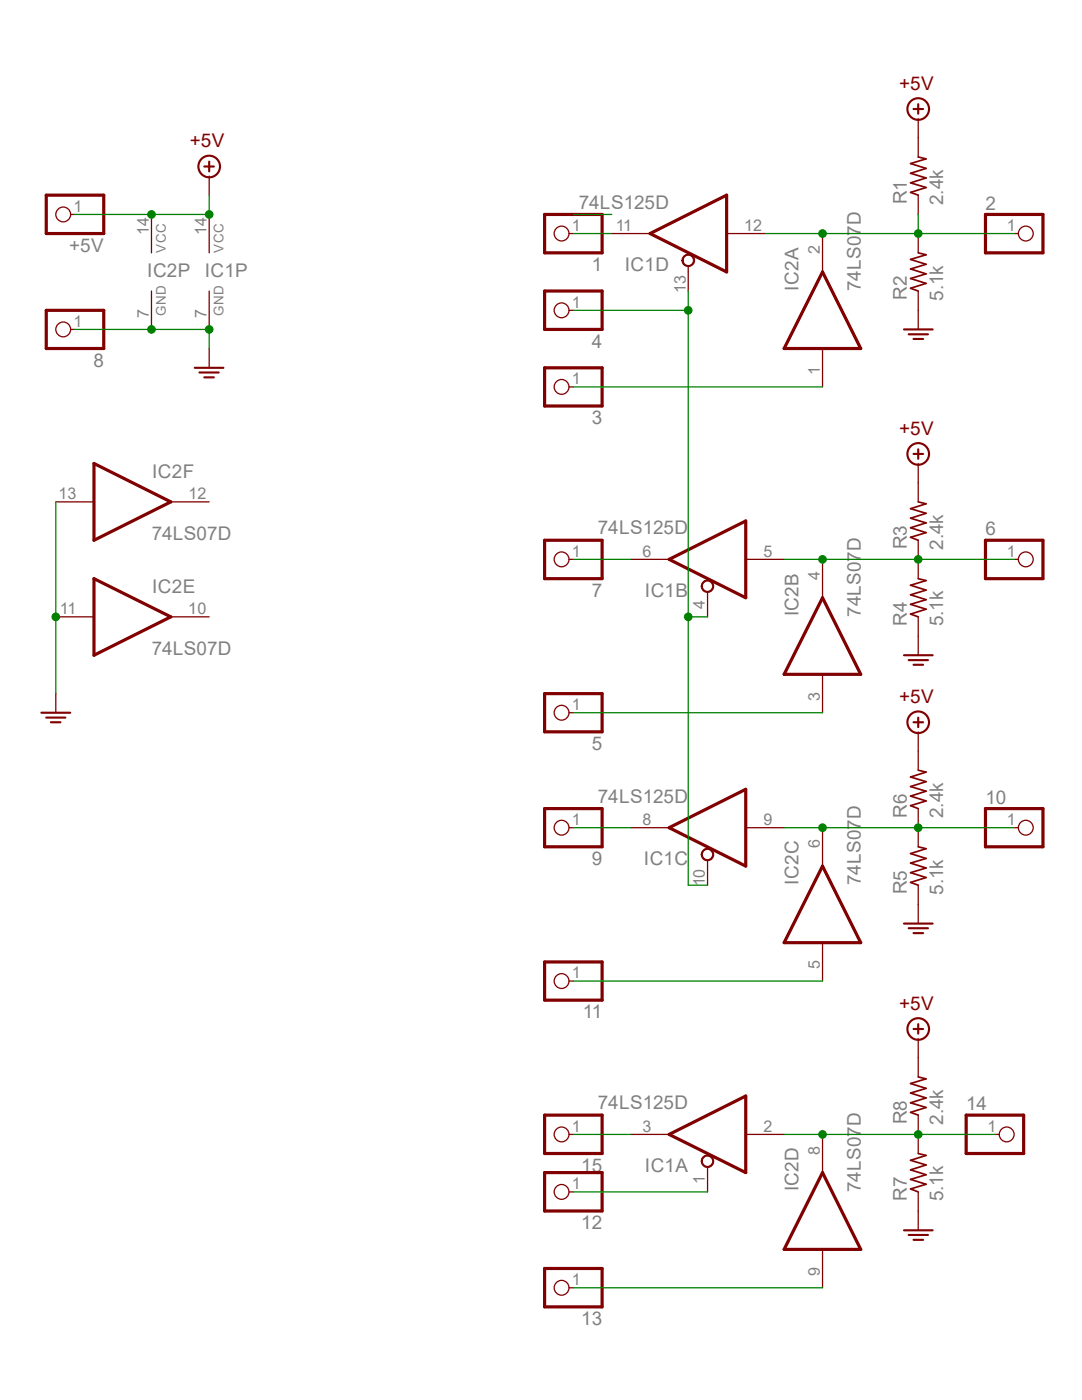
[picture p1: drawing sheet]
<?xml version="1.0" encoding="utf-8"?>
<!DOCTYPE eagle SYSTEM "eagle.dtd">
<eagle version="7.7.0">
<drawing>
<settings>
<setting alwaysvectorfont="no"/>
<setting verticaltext="up"/>
</settings>
<grid distance="0.1" unitdist="inch" unit="inch" style="lines" multiple="1" display="no" altdistance="0.01" altunitdist="inch" altunit="inch"/>
<schematic xreflabel="%F%N/%S.%C%R" xrefpart="/%S.%C%R">
<libraries>
<library name="74xx-eu">
<symbols>
<symbol name="74125">
<wire x1="5.08" y1="0" x2="-5.08" y2="5.08" width="0.4064" layer="94"/>
<wire x1="5.08" y1="0" x2="-5.08" y2="-5.08" width="0.4064" layer="94"/>
<wire x1="-5.08" y1="-5.08" x2="-5.08" y2="5.08" width="0.4064" layer="94"/>
<wire x1="0" y1="4.318" x2="0" y2="5.08" width="0.1524" layer="94"/>
<circle x="0" y="3.556" radius="0.762" width="0.1524" layer="94"/>
<text x="2.54" y="3.175" size="1.778" layer="95">&gt;NAME</text>
<text x="2.54" y="-5.08" size="1.778" layer="96">&gt;VALUE</text>
<pin name="OE" x="0" y="7.62" visible="pad" length="short" direction="in" rot="R270"/>
<pin name="I" x="-10.16" y="0" visible="pad" length="middle" direction="in"/>
<pin name="O" x="10.16" y="0" visible="pad" length="middle" direction="hiz" rot="R180"/>
</symbol>
<symbol name="PWRN">
<text x="-0.635" y="-0.635" size="1.778" layer="95">&gt;NAME</text>
<text x="1.905" y="-5.842" size="1.27" layer="95" rot="R90">GND</text>
<text x="1.905" y="2.54" size="1.27" layer="95" rot="R90">VCC</text>
<pin name="GND" x="0" y="-7.62" visible="pad" length="middle" direction="pwr" rot="R90"/>
<pin name="VCC" x="0" y="7.62" visible="pad" length="middle" direction="pwr" rot="R270"/>
</symbol>
<symbol name="7407">
<wire x1="-5.08" y1="5.08" x2="5.08" y2="0" width="0.4064" layer="94"/>
<wire x1="5.08" y1="0" x2="-5.08" y2="-5.08" width="0.4064" layer="94"/>
<wire x1="-5.08" y1="-5.08" x2="-5.08" y2="5.08" width="0.4064" layer="94"/>
<text x="2.54" y="3.175" size="1.778" layer="95">&gt;NAME</text>
<text x="2.54" y="-5.08" size="1.778" layer="96">&gt;VALUE</text>
<pin name="I" x="-10.16" y="0" visible="pad" length="middle" direction="in"/>
<pin name="O" x="10.16" y="0" visible="pad" length="middle" direction="oc" rot="R180"/>
</symbol>
</symbols>
<devicesets>
<deviceset name="74*125" prefix="IC">
<gates>
<gate name="A" symbol="74125" x="17.78" y="0" swaplevel="1"/>
<gate name="B" symbol="74125" x="17.78" y="-17.78" swaplevel="1"/>
<gate name="C" symbol="74125" x="45.72" y="0" swaplevel="1"/>
<gate name="D" symbol="74125" x="45.72" y="-17.78" swaplevel="1"/>
<gate name="P" symbol="PWRN" x="-5.08" y="-7.62" addlevel="request"/>
</gates>
<devices>
<device name="N" package="DIL14">
<connects>
<connect gate="A" pin="I" pad="2"/>
<connect gate="A" pin="O" pad="3"/>
<connect gate="A" pin="OE" pad="1"/>
<connect gate="B" pin="I" pad="5"/>
<connect gate="B" pin="O" pad="6"/>
<connect gate="B" pin="OE" pad="4"/>
<connect gate="C" pin="I" pad="9"/>
<connect gate="C" pin="O" pad="8"/>
<connect gate="C" pin="OE" pad="10"/>
<connect gate="D" pin="I" pad="12"/>
<connect gate="D" pin="O" pad="11"/>
<connect gate="D" pin="OE" pad="13"/>
<connect gate="P" pin="GND" pad="7"/>
<connect gate="P" pin="VCC" pad="14"/>
</connects>
<technologies>
<technology name=""/>
<technology name="AC"/>
<technology name="ACT"/>
<technology name="HC"/>
<technology name="HCT"/>
<technology name="LS"/>
</technologies>
</device>
<device name="D" package="SO14">
<connects>
<connect gate="A" pin="I" pad="2"/>
<connect gate="A" pin="O" pad="3"/>
<connect gate="A" pin="OE" pad="1"/>
<connect gate="B" pin="I" pad="5"/>
<connect gate="B" pin="O" pad="6"/>
<connect gate="B" pin="OE" pad="4"/>
<connect gate="C" pin="I" pad="9"/>
<connect gate="C" pin="O" pad="8"/>
<connect gate="C" pin="OE" pad="10"/>
<connect gate="D" pin="I" pad="12"/>
<connect gate="D" pin="O" pad="11"/>
<connect gate="D" pin="OE" pad="13"/>
<connect gate="P" pin="GND" pad="7"/>
<connect gate="P" pin="VCC" pad="14"/>
</connects>
<technologies>
<technology name="AC"/>
<technology name="ACT"/>
<technology name="HC"/>
<technology name="HCT"/>
<technology name="LS"/>
</technologies>
</device>
<device name="DB" package="SSOP14">
<connects>
<connect gate="A" pin="I" pad="2"/>
<connect gate="A" pin="O" pad="3"/>
<connect gate="A" pin="OE" pad="1"/>
<connect gate="B" pin="I" pad="5"/>
<connect gate="B" pin="O" pad="6"/>
<connect gate="B" pin="OE" pad="4"/>
<connect gate="C" pin="I" pad="9"/>
<connect gate="C" pin="O" pad="8"/>
<connect gate="C" pin="OE" pad="10"/>
<connect gate="D" pin="I" pad="12"/>
<connect gate="D" pin="O" pad="11"/>
<connect gate="D" pin="OE" pad="13"/>
<connect gate="P" pin="GND" pad="7"/>
<connect gate="P" pin="VCC" pad="14"/>
</connects>
<technologies>
<technology name="ABT"/>
</technologies>
</device>
<device name="PW" package="TSSOP14">
<connects>
<connect gate="A" pin="I" pad="2"/>
<connect gate="A" pin="O" pad="3"/>
<connect gate="A" pin="OE" pad="1"/>
<connect gate="B" pin="I" pad="5"/>
<connect gate="B" pin="O" pad="6"/>
<connect gate="B" pin="OE" pad="4"/>
<connect gate="C" pin="I" pad="9"/>
<connect gate="C" pin="O" pad="8"/>
<connect gate="C" pin="OE" pad="10"/>
<connect gate="D" pin="I" pad="12"/>
<connect gate="D" pin="O" pad="11"/>
<connect gate="D" pin="OE" pad="13"/>
<connect gate="P" pin="GND" pad="7"/>
<connect gate="P" pin="VCC" pad="14"/>
</connects>
<technologies>
<technology name="ABT"/>
</technologies>
</device>
<device name="BQ" package="DHVQFN14">
<connects>
<connect gate="A" pin="I" pad="2"/>
<connect gate="A" pin="O" pad="3"/>
<connect gate="A" pin="OE" pad="1"/>
<connect gate="B" pin="I" pad="5"/>
<connect gate="B" pin="O" pad="6"/>
<connect gate="B" pin="OE" pad="4"/>
<connect gate="C" pin="I" pad="9"/>
<connect gate="C" pin="O" pad="8"/>
<connect gate="C" pin="OE" pad="10"/>
<connect gate="D" pin="I" pad="12"/>
<connect gate="D" pin="O" pad="11"/>
<connect gate="D" pin="OE" pad="13"/>
<connect gate="P" pin="GND" pad="7"/>
<connect gate="P" pin="VCC" pad="14"/>
</connects>
<technologies>
<technology name="ABT"/>
</technologies>
</device>
</devices>
</deviceset>
<deviceset name="74*07" prefix="IC">
<gates>
<gate name="A" symbol="7407" x="17.78" y="0" swaplevel="1"/>
<gate name="B" symbol="7407" x="17.78" y="-12.7" swaplevel="1"/>
<gate name="C" symbol="7407" x="17.78" y="-25.4" swaplevel="1"/>
<gate name="D" symbol="7407" x="45.72" y="0" swaplevel="1"/>
<gate name="E" symbol="7407" x="45.72" y="-12.7" swaplevel="1"/>
<gate name="F" symbol="7407" x="45.72" y="-25.4" swaplevel="1"/>
<gate name="P" symbol="PWRN" x="-5.08" y="-10.16" addlevel="request"/>
</gates>
<devices>
<device name="N" package="DIL14">
<connects>
<connect gate="A" pin="I" pad="1"/>
<connect gate="A" pin="O" pad="2"/>
<connect gate="B" pin="I" pad="3"/>
<connect gate="B" pin="O" pad="4"/>
<connect gate="C" pin="I" pad="5"/>
<connect gate="C" pin="O" pad="6"/>
<connect gate="D" pin="I" pad="9"/>
<connect gate="D" pin="O" pad="8"/>
<connect gate="E" pin="I" pad="11"/>
<connect gate="E" pin="O" pad="10"/>
<connect gate="F" pin="I" pad="13"/>
<connect gate="F" pin="O" pad="12"/>
<connect gate="P" pin="GND" pad="7"/>
<connect gate="P" pin="VCC" pad="14"/>
</connects>
<technologies>
<technology name=""/>
<technology name="LS"/>
</technologies>
</device>
<device name="D" package="SO14">
<connects>
<connect gate="A" pin="I" pad="1"/>
<connect gate="A" pin="O" pad="2"/>
<connect gate="B" pin="I" pad="3"/>
<connect gate="B" pin="O" pad="4"/>
<connect gate="C" pin="I" pad="5"/>
<connect gate="C" pin="O" pad="6"/>
<connect gate="D" pin="I" pad="9"/>
<connect gate="D" pin="O" pad="8"/>
<connect gate="E" pin="I" pad="11"/>
<connect gate="E" pin="O" pad="10"/>
<connect gate="F" pin="I" pad="13"/>
<connect gate="F" pin="O" pad="12"/>
<connect gate="P" pin="GND" pad="7"/>
<connect gate="P" pin="VCC" pad="14"/>
</connects>
<technologies>
<technology name=""/>
<technology name="LS"/>
</technologies>
</device>
</devices>
</deviceset>
</devicesets>
</library>
<library name="rcl">
<symbols>
<symbol name="R-US">
<wire x1="-2.54" y1="0" x2="-2.159" y2="1.016" width="0.2032" layer="94"/>
<wire x1="-2.159" y1="1.016" x2="-1.524" y2="-1.016" width="0.2032" layer="94"/>
<wire x1="-1.524" y1="-1.016" x2="-0.889" y2="1.016" width="0.2032" layer="94"/>
<wire x1="-0.889" y1="1.016" x2="-0.254" y2="-1.016" width="0.2032" layer="94"/>
<wire x1="-0.254" y1="-1.016" x2="0.381" y2="1.016" width="0.2032" layer="94"/>
<wire x1="0.381" y1="1.016" x2="1.016" y2="-1.016" width="0.2032" layer="94"/>
<wire x1="1.016" y1="-1.016" x2="1.651" y2="1.016" width="0.2032" layer="94"/>
<wire x1="1.651" y1="1.016" x2="2.286" y2="-1.016" width="0.2032" layer="94"/>
<wire x1="2.286" y1="-1.016" x2="2.54" y2="0" width="0.2032" layer="94"/>
<text x="-3.81" y="1.4986" size="1.778" layer="95">&gt;NAME</text>
<text x="-3.81" y="-3.302" size="1.778" layer="96">&gt;VALUE</text>
<pin name="2" x="5.08" y="0" visible="off" length="short" direction="pas" swaplevel="1" rot="R180"/>
<pin name="1" x="-5.08" y="0" visible="off" length="short" direction="pas" swaplevel="1"/>
</symbol>
</symbols>
<devicesets>
<deviceset name="R-US_" prefix="R" uservalue="yes">
<gates>
<gate name="G$1" symbol="R-US" x="0" y="0"/>
</gates>
<devices>
<device name="R0402" package="R0402">
<connects>
<connect gate="G$1" pin="1" pad="1"/>
<connect gate="G$1" pin="2" pad="2"/>
</connects>
<technologies>
<technology name=""/>
</technologies>
</device>
<device name="R0603" package="R0603">
<connects>
<connect gate="G$1" pin="1" pad="1"/>
<connect gate="G$1" pin="2" pad="2"/>
</connects>
<technologies>
<technology name=""/>
</technologies>
</device>
<device name="R0805" package="R0805">
<connects>
<connect gate="G$1" pin="1" pad="1"/>
<connect gate="G$1" pin="2" pad="2"/>
</connects>
<technologies>
<technology name=""/>
</technologies>
</device>
<device name="R0805W" package="R0805W">
<connects>
<connect gate="G$1" pin="1" pad="1"/>
<connect gate="G$1" pin="2" pad="2"/>
</connects>
<technologies>
<technology name=""/>
</technologies>
</device>
<device name="R1005" package="R1005">
<connects>
<connect gate="G$1" pin="1" pad="1"/>
<connect gate="G$1" pin="2" pad="2"/>
</connects>
<technologies>
<technology name=""/>
</technologies>
</device>
<device name="R1206" package="R1206">
<connects>
<connect gate="G$1" pin="1" pad="1"/>
<connect gate="G$1" pin="2" pad="2"/>
</connects>
<technologies>
<technology name=""/>
</technologies>
</device>
<device name="R1206W" package="R1206W">
<connects>
<connect gate="G$1" pin="1" pad="1"/>
<connect gate="G$1" pin="2" pad="2"/>
</connects>
<technologies>
<technology name=""/>
</technologies>
</device>
<device name="R1210" package="R1210">
<connects>
<connect gate="G$1" pin="1" pad="1"/>
<connect gate="G$1" pin="2" pad="2"/>
</connects>
<technologies>
<technology name=""/>
</technologies>
</device>
<device name="R1210W" package="R1210W">
<connects>
<connect gate="G$1" pin="1" pad="1"/>
<connect gate="G$1" pin="2" pad="2"/>
</connects>
<technologies>
<technology name=""/>
</technologies>
</device>
<device name="R2010" package="R2010">
<connects>
<connect gate="G$1" pin="1" pad="1"/>
<connect gate="G$1" pin="2" pad="2"/>
</connects>
<technologies>
<technology name=""/>
</technologies>
</device>
<device name="R2010W" package="R2010W">
<connects>
<connect gate="G$1" pin="1" pad="1"/>
<connect gate="G$1" pin="2" pad="2"/>
</connects>
<technologies>
<technology name=""/>
</technologies>
</device>
<device name="R2012" package="R2012">
<connects>
<connect gate="G$1" pin="1" pad="1"/>
<connect gate="G$1" pin="2" pad="2"/>
</connects>
<technologies>
<technology name=""/>
</technologies>
</device>
<device name="R2012W" package="R2012W">
<connects>
<connect gate="G$1" pin="1" pad="1"/>
<connect gate="G$1" pin="2" pad="2"/>
</connects>
<technologies>
<technology name=""/>
</technologies>
</device>
<device name="R2512" package="R2512">
<connects>
<connect gate="G$1" pin="1" pad="1"/>
<connect gate="G$1" pin="2" pad="2"/>
</connects>
<technologies>
<technology name=""/>
</technologies>
</device>
<device name="R2512W" package="R2512W">
<connects>
<connect gate="G$1" pin="1" pad="1"/>
<connect gate="G$1" pin="2" pad="2"/>
</connects>
<technologies>
<technology name=""/>
</technologies>
</device>
<device name="R3216" package="R3216">
<connects>
<connect gate="G$1" pin="1" pad="1"/>
<connect gate="G$1" pin="2" pad="2"/>
</connects>
<technologies>
<technology name=""/>
</technologies>
</device>
<device name="R3216W" package="R3216W">
<connects>
<connect gate="G$1" pin="1" pad="1"/>
<connect gate="G$1" pin="2" pad="2"/>
</connects>
<technologies>
<technology name=""/>
</technologies>
</device>
<device name="R3225" package="R3225">
<connects>
<connect gate="G$1" pin="1" pad="1"/>
<connect gate="G$1" pin="2" pad="2"/>
</connects>
<technologies>
<technology name=""/>
</technologies>
</device>
<device name="R3225W" package="R3225W">
<connects>
<connect gate="G$1" pin="1" pad="1"/>
<connect gate="G$1" pin="2" pad="2"/>
</connects>
<technologies>
<technology name=""/>
</technologies>
</device>
<device name="R5025" package="R5025">
<connects>
<connect gate="G$1" pin="1" pad="1"/>
<connect gate="G$1" pin="2" pad="2"/>
</connects>
<technologies>
<technology name=""/>
</technologies>
</device>
<device name="R5025W" package="R5025W">
<connects>
<connect gate="G$1" pin="1" pad="1"/>
<connect gate="G$1" pin="2" pad="2"/>
</connects>
<technologies>
<technology name=""/>
</technologies>
</device>
<device name="R6332" package="R6332">
<connects>
<connect gate="G$1" pin="1" pad="1"/>
<connect gate="G$1" pin="2" pad="2"/>
</connects>
<technologies>
<technology name=""/>
</technologies>
</device>
<device name="R6332W" package="R6332W">
<connects>
<connect gate="G$1" pin="1" pad="1"/>
<connect gate="G$1" pin="2" pad="2"/>
</connects>
<technologies>
<technology name=""/>
</technologies>
</device>
<device name="M0805" package="M0805">
<connects>
<connect gate="G$1" pin="1" pad="1"/>
<connect gate="G$1" pin="2" pad="2"/>
</connects>
<technologies>
<technology name=""/>
</technologies>
</device>
<device name="M1206" package="M1206">
<connects>
<connect gate="G$1" pin="1" pad="1"/>
<connect gate="G$1" pin="2" pad="2"/>
</connects>
<technologies>
<technology name=""/>
</technologies>
</device>
<device name="M1406" package="M1406">
<connects>
<connect gate="G$1" pin="1" pad="1"/>
<connect gate="G$1" pin="2" pad="2"/>
</connects>
<technologies>
<technology name=""/>
</technologies>
</device>
<device name="M2012" package="M2012">
<connects>
<connect gate="G$1" pin="1" pad="1"/>
<connect gate="G$1" pin="2" pad="2"/>
</connects>
<technologies>
<technology name=""/>
</technologies>
</device>
<device name="M2309" package="M2309">
<connects>
<connect gate="G$1" pin="1" pad="1"/>
<connect gate="G$1" pin="2" pad="2"/>
</connects>
<technologies>
<technology name=""/>
</technologies>
</device>
<device name="M3216" package="M3216">
<connects>
<connect gate="G$1" pin="1" pad="1"/>
<connect gate="G$1" pin="2" pad="2"/>
</connects>
<technologies>
<technology name=""/>
</technologies>
</device>
<device name="M3516" package="M3516">
<connects>
<connect gate="G$1" pin="1" pad="1"/>
<connect gate="G$1" pin="2" pad="2"/>
</connects>
<technologies>
<technology name=""/>
</technologies>
</device>
<device name="M5923" package="M5923">
<connects>
<connect gate="G$1" pin="1" pad="1"/>
<connect gate="G$1" pin="2" pad="2"/>
</connects>
<technologies>
<technology name=""/>
</technologies>
</device>
<device name="0204/5" package="0204/5">
<connects>
<connect gate="G$1" pin="1" pad="1"/>
<connect gate="G$1" pin="2" pad="2"/>
</connects>
<technologies>
<technology name=""/>
</technologies>
</device>
<device name="0204/7" package="0204/7">
<connects>
<connect gate="G$1" pin="1" pad="1"/>
<connect gate="G$1" pin="2" pad="2"/>
</connects>
<technologies>
<technology name=""/>
</technologies>
</device>
<device name="0207/10" package="0207/10">
<connects>
<connect gate="G$1" pin="1" pad="1"/>
<connect gate="G$1" pin="2" pad="2"/>
</connects>
<technologies>
<technology name=""/>
</technologies>
</device>
<device name="0207/12" package="0207/12">
<connects>
<connect gate="G$1" pin="1" pad="1"/>
<connect gate="G$1" pin="2" pad="2"/>
</connects>
<technologies>
<technology name=""/>
</technologies>
</device>
<device name="0207/15" package="0207/15">
<connects>
<connect gate="G$1" pin="1" pad="1"/>
<connect gate="G$1" pin="2" pad="2"/>
</connects>
<technologies>
<technology name=""/>
</technologies>
</device>
<device name="0207/2V" package="0207/2V">
<connects>
<connect gate="G$1" pin="1" pad="1"/>
<connect gate="G$1" pin="2" pad="2"/>
</connects>
<technologies>
<technology name=""/>
</technologies>
</device>
<device name="0207/5V" package="0207/5V">
<connects>
<connect gate="G$1" pin="1" pad="1"/>
<connect gate="G$1" pin="2" pad="2"/>
</connects>
<technologies>
<technology name=""/>
</technologies>
</device>
<device name="0207/7" package="0207/7">
<connects>
<connect gate="G$1" pin="1" pad="1"/>
<connect gate="G$1" pin="2" pad="2"/>
</connects>
<technologies>
<technology name=""/>
</technologies>
</device>
<device name="0309/10" package="0309/10">
<connects>
<connect gate="G$1" pin="1" pad="1"/>
<connect gate="G$1" pin="2" pad="2"/>
</connects>
<technologies>
<technology name=""/>
</technologies>
</device>
<device name="0309/12" package="0309/12">
<connects>
<connect gate="G$1" pin="1" pad="1"/>
<connect gate="G$1" pin="2" pad="2"/>
</connects>
<technologies>
<technology name=""/>
</technologies>
</device>
<device name="0411/12" package="0411/12">
<connects>
<connect gate="G$1" pin="1" pad="1"/>
<connect gate="G$1" pin="2" pad="2"/>
</connects>
<technologies>
<technology name=""/>
</technologies>
</device>
<device name="0411/15" package="0411/15">
<connects>
<connect gate="G$1" pin="1" pad="1"/>
<connect gate="G$1" pin="2" pad="2"/>
</connects>
<technologies>
<technology name=""/>
</technologies>
</device>
<device name="0411/3V" package="0411V">
<connects>
<connect gate="G$1" pin="1" pad="1"/>
<connect gate="G$1" pin="2" pad="2"/>
</connects>
<technologies>
<technology name=""/>
</technologies>
</device>
<device name="0414/15" package="0414/15">
<connects>
<connect gate="G$1" pin="1" pad="1"/>
<connect gate="G$1" pin="2" pad="2"/>
</connects>
<technologies>
<technology name=""/>
</technologies>
</device>
<device name="0414/5V" package="0414V">
<connects>
<connect gate="G$1" pin="1" pad="1"/>
<connect gate="G$1" pin="2" pad="2"/>
</connects>
<technologies>
<technology name=""/>
</technologies>
</device>
<device name="0617/17" package="0617/17">
<connects>
<connect gate="G$1" pin="1" pad="1"/>
<connect gate="G$1" pin="2" pad="2"/>
</connects>
<technologies>
<technology name=""/>
</technologies>
</device>
<device name="0617/22" package="0617/22">
<connects>
<connect gate="G$1" pin="1" pad="1"/>
<connect gate="G$1" pin="2" pad="2"/>
</connects>
<technologies>
<technology name=""/>
</technologies>
</device>
<device name="0617/5V" package="0617V">
<connects>
<connect gate="G$1" pin="1" pad="1"/>
<connect gate="G$1" pin="2" pad="2"/>
</connects>
<technologies>
<technology name=""/>
</technologies>
</device>
<device name="0922/22" package="0922/22">
<connects>
<connect gate="G$1" pin="1" pad="1"/>
<connect gate="G$1" pin="2" pad="2"/>
</connects>
<technologies>
<technology name=""/>
</technologies>
</device>
<device name="0613/5V" package="P0613V">
<connects>
<connect gate="G$1" pin="1" pad="1"/>
<connect gate="G$1" pin="2" pad="2"/>
</connects>
<technologies>
<technology name=""/>
</technologies>
</device>
<device name="0613/15" package="P0613/15">
<connects>
<connect gate="G$1" pin="1" pad="1"/>
<connect gate="G$1" pin="2" pad="2"/>
</connects>
<technologies>
<technology name=""/>
</technologies>
</device>
<device name="0817/22" package="P0817/22">
<connects>
<connect gate="G$1" pin="1" pad="1"/>
<connect gate="G$1" pin="2" pad="2"/>
</connects>
<technologies>
<technology name=""/>
</technologies>
</device>
<device name="0817/7V" package="P0817V">
<connects>
<connect gate="G$1" pin="1" pad="1"/>
<connect gate="G$1" pin="2" pad="2"/>
</connects>
<technologies>
<technology name=""/>
</technologies>
</device>
<device name="V234/12" package="V234/12">
<connects>
<connect gate="G$1" pin="1" pad="1"/>
<connect gate="G$1" pin="2" pad="2"/>
</connects>
<technologies>
<technology name=""/>
</technologies>
</device>
<device name="V235/17" package="V235/17">
<connects>
<connect gate="G$1" pin="1" pad="1"/>
<connect gate="G$1" pin="2" pad="2"/>
</connects>
<technologies>
<technology name=""/>
</technologies>
</device>
<device name="V526-0" package="V526-0">
<connects>
<connect gate="G$1" pin="1" pad="1"/>
<connect gate="G$1" pin="2" pad="2"/>
</connects>
<technologies>
<technology name=""/>
</technologies>
</device>
<device name="MELF0102AX" package="MINI_MELF-0102AX">
<connects>
<connect gate="G$1" pin="1" pad="1"/>
<connect gate="G$1" pin="2" pad="2"/>
</connects>
<technologies>
<technology name=""/>
</technologies>
</device>
<device name="0922V" package="0922V">
<connects>
<connect gate="G$1" pin="1" pad="1"/>
<connect gate="G$1" pin="2" pad="2"/>
</connects>
<technologies>
<technology name=""/>
</technologies>
</device>
<device name="MELF0102R" package="MINI_MELF-0102R">
<connects>
<connect gate="G$1" pin="1" pad="1"/>
<connect gate="G$1" pin="2" pad="2"/>
</connects>
<technologies>
<technology name=""/>
</technologies>
</device>
<device name="MELF0102W" package="MINI_MELF-0102W">
<connects>
<connect gate="G$1" pin="1" pad="1"/>
<connect gate="G$1" pin="2" pad="2"/>
</connects>
<technologies>
<technology name=""/>
</technologies>
</device>
<device name="MELF0204R" package="MINI_MELF-0204R">
<connects>
<connect gate="G$1" pin="1" pad="1"/>
<connect gate="G$1" pin="2" pad="2"/>
</connects>
<technologies>
<technology name=""/>
</technologies>
</device>
<device name="MELF0204W" package="MINI_MELF-0204W">
<connects>
<connect gate="G$1" pin="1" pad="1"/>
<connect gate="G$1" pin="2" pad="2"/>
</connects>
<technologies>
<technology name=""/>
</technologies>
</device>
<device name="MELF0207R" package="MINI_MELF-0207R">
<connects>
<connect gate="G$1" pin="1" pad="1"/>
<connect gate="G$1" pin="2" pad="2"/>
</connects>
<technologies>
<technology name=""/>
</technologies>
</device>
<device name="MELF0207W" package="MINI_MELF-0207W">
<connects>
<connect gate="G$1" pin="1" pad="1"/>
<connect gate="G$1" pin="2" pad="2"/>
</connects>
<technologies>
<technology name=""/>
</technologies>
</device>
<device name="RDH/15" package="RDH/15">
<connects>
<connect gate="G$1" pin="1" pad="1"/>
<connect gate="G$1" pin="2" pad="2"/>
</connects>
<technologies>
<technology name=""/>
</technologies>
</device>
<device name="0204/2V" package="0204V">
<connects>
<connect gate="G$1" pin="1" pad="1"/>
<connect gate="G$1" pin="2" pad="2"/>
</connects>
<technologies>
<technology name=""/>
</technologies>
</device>
<device name="0309/V" package="0309V">
<connects>
<connect gate="G$1" pin="1" pad="1"/>
<connect gate="G$1" pin="2" pad="2"/>
</connects>
<technologies>
<technology name=""/>
</technologies>
</device>
<device name="R0201" package="R0201">
<connects>
<connect gate="G$1" pin="1" pad="1"/>
<connect gate="G$1" pin="2" pad="2"/>
</connects>
<technologies>
<technology name=""/>
</technologies>
</device>
<device name="VMTA55" package="VMTA55">
<connects>
<connect gate="G$1" pin="1" pad="1"/>
<connect gate="G$1" pin="2" pad="2"/>
</connects>
<technologies>
<technology name=""/>
</technologies>
</device>
<device name="VMTB60" package="VMTB60">
<connects>
<connect gate="G$1" pin="1" pad="1"/>
<connect gate="G$1" pin="2" pad="2"/>
</connects>
<technologies>
<technology name=""/>
</technologies>
</device>
<device name="VTA52" package="VTA52">
<connects>
<connect gate="G$1" pin="1" pad="1"/>
<connect gate="G$1" pin="2" pad="2"/>
</connects>
<technologies>
<technology name=""/>
</technologies>
</device>
<device name="VTA53" package="VTA53">
<connects>
<connect gate="G$1" pin="1" pad="1"/>
<connect gate="G$1" pin="2" pad="2"/>
</connects>
<technologies>
<technology name=""/>
</technologies>
</device>
<device name="VTA54" package="VTA54">
<connects>
<connect gate="G$1" pin="1" pad="1"/>
<connect gate="G$1" pin="2" pad="2"/>
</connects>
<technologies>
<technology name=""/>
</technologies>
</device>
<device name="VTA55" package="VTA55">
<connects>
<connect gate="G$1" pin="1" pad="1"/>
<connect gate="G$1" pin="2" pad="2"/>
</connects>
<technologies>
<technology name=""/>
</technologies>
</device>
<device name="VTA56" package="VTA56">
<connects>
<connect gate="G$1" pin="1" pad="1"/>
<connect gate="G$1" pin="2" pad="2"/>
</connects>
<technologies>
<technology name=""/>
</technologies>
</device>
<device name="R4527" package="R4527">
<connects>
<connect gate="G$1" pin="1" pad="1"/>
<connect gate="G$1" pin="2" pad="2"/>
</connects>
<technologies>
<technology name=""/>
</technologies>
</device>
<device name="WSC0001" package="WSC0001">
<connects>
<connect gate="G$1" pin="1" pad="1"/>
<connect gate="G$1" pin="2" pad="2"/>
</connects>
<technologies>
<technology name=""/>
</technologies>
</device>
<device name="WSC0002" package="WSC0002">
<connects>
<connect gate="G$1" pin="1" pad="1"/>
<connect gate="G$1" pin="2" pad="2"/>
</connects>
<technologies>
<technology name=""/>
</technologies>
</device>
<device name="WSC01/2" package="WSC01/2">
<connects>
<connect gate="G$1" pin="1" pad="1"/>
<connect gate="G$1" pin="2" pad="2"/>
</connects>
<technologies>
<technology name=""/>
</technologies>
</device>
<device name="WSC2515" package="WSC2515">
<connects>
<connect gate="G$1" pin="1" pad="1"/>
<connect gate="G$1" pin="2" pad="2"/>
</connects>
<technologies>
<technology name=""/>
</technologies>
</device>
<device name="WSC4527" package="WSC4527">
<connects>
<connect gate="G$1" pin="1" pad="1"/>
<connect gate="G$1" pin="2" pad="2"/>
</connects>
<technologies>
<technology name=""/>
</technologies>
</device>
<device name="WSC6927" package="WSC6927">
<connects>
<connect gate="G$1" pin="1" pad="1"/>
<connect gate="G$1" pin="2" pad="2"/>
</connects>
<technologies>
<technology name=""/>
</technologies>
</device>
<device name="R1218" package="R1218">
<connects>
<connect gate="G$1" pin="1" pad="1"/>
<connect gate="G$1" pin="2" pad="2"/>
</connects>
<technologies>
<technology name=""/>
</technologies>
</device>
</devices>
</deviceset>
</devicesets>
</library>
<library name="Parts_Test">
<symbols>
<symbol name="+5V">
<wire x1="-0.635" y1="-1.27" x2="0.635" y2="-1.27" width="0.254" layer="94"/>
<wire x1="0" y1="-0.635" x2="0" y2="-1.905" width="0.254" layer="94"/>
<circle x="0" y="-1.27" radius="1.4199" width="0.254" layer="94"/>
<text x="-2.54" y="1.27" size="1.778" layer="94">&gt;VALUE</text>
<pin name="+5V" x="0" y="-5.08" visible="off" length="short" direction="sup" rot="R90"/>
</symbol>
<symbol name="GND">
<wire x1="-1.905" y1="0" x2="1.905" y2="0" width="0.254" layer="94"/>
<wire x1="-1.27" y1="-0.635" x2="1.27" y2="-0.635" width="0.254" layer="94"/>
<wire x1="-0.635" y1="-1.27" x2="0.635" y2="-1.27" width="0.254" layer="94"/>
<pin name="GND" x="0" y="2.54" visible="off" length="short" direction="sup" rot="R270"/>
</symbol>
</symbols>
<devicesets>
<deviceset name="+5V" prefix="P+">
<gates>
<gate name="G$1" symbol="+5V" x="0" y="2.54"/>
</gates>
<devices>
<device name="">
<technologies>
<technology name=""/>
</technologies>
</device>
</devices>
</deviceset>
<deviceset name="GND">
<gates>
<gate name="GND" symbol="GND" x="0" y="2.54"/>
</gates>
<devices>
<device name="">
<technologies>
<technology name=""/>
</technologies>
</device>
</devices>
</deviceset>
</devicesets>
</library>
<library name="pinhead">
<symbols>
<symbol name="PINHD1">
<wire x1="-6.35" y1="-2.54" x2="1.27" y2="-2.54" width="0.4064" layer="94"/>
<wire x1="1.27" y1="-2.54" x2="1.27" y2="2.54" width="0.4064" layer="94"/>
<wire x1="1.27" y1="2.54" x2="-6.35" y2="2.54" width="0.4064" layer="94"/>
<wire x1="-6.35" y1="2.54" x2="-6.35" y2="-2.54" width="0.4064" layer="94"/>
<text x="-6.35" y="3.175" size="1.778" layer="95">&gt;NAME</text>
<text x="-6.35" y="-5.08" size="1.778" layer="96">&gt;VALUE</text>
<pin name="1" x="-2.54" y="0" visible="pad" length="short" direction="pas" function="dot"/>
</symbol>
</symbols>
<devicesets>
<deviceset name="PINHD-1X1" prefix="JP" uservalue="yes">
<gates>
<gate name="G$1" symbol="PINHD1" x="0" y="0"/>
</gates>
<devices>
<device name="" package="1X01">
<connects>
<connect gate="G$1" pin="1" pad="1"/>
</connects>
<technologies>
<technology name=""/>
</technologies>
</device>
</devices>
</deviceset>
</devicesets>
</library>
</libraries>
<attributes>
</attributes>
<variantdefs>
</variantdefs>
<classes>
<class number="0" name="default" width="0" drill="0">
</class>
</classes>
<parts>
<part name="IC1" library="74xx-eu" deviceset="74*125" device="D" technology="LS"/>
<part name="IC2" library="74xx-eu" deviceset="74*07" device="D" technology="LS"/>
<part name="R1" library="rcl" deviceset="R-US_" device="R0805" value="2.4k"/>
<part name="R2" library="rcl" deviceset="R-US_" device="R0805" value="5.1k"/>
<part name="P+1" library="Parts_Test" deviceset="+5V" device=""/>
<part name="U$1" library="Parts_Test" deviceset="GND" device=""/>
<part name="2" library="pinhead" deviceset="PINHD-1X1" device=""/>
<part name="1" library="pinhead" deviceset="PINHD-1X1" device=""/>
<part name="3" library="pinhead" deviceset="PINHD-1X1" device=""/>
<part name="4" library="pinhead" deviceset="PINHD-1X1" device=""/>
<part name="R3" library="rcl" deviceset="R-US_" device="R0805" value="2.4k"/>
<part name="R4" library="rcl" deviceset="R-US_" device="R0805" value="5.1k"/>
<part name="R5" library="rcl" deviceset="R-US_" device="R0805" value="5.1k"/>
<part name="R6" library="rcl" deviceset="R-US_" device="R0805" value="2.4k"/>
<part name="R7" library="rcl" deviceset="R-US_" device="R0805" value="5.1k"/>
<part name="R8" library="rcl" deviceset="R-US_" device="R0805" value="2.4k"/>
<part name="7" library="pinhead" deviceset="PINHD-1X1" device=""/>
<part name="9" library="pinhead" deviceset="PINHD-1X1" device=""/>
<part name="15" library="pinhead" deviceset="PINHD-1X1" device=""/>
<part name="5" library="pinhead" deviceset="PINHD-1X1" device=""/>
<part name="11" library="pinhead" deviceset="PINHD-1X1" device=""/>
<part name="13" library="pinhead" deviceset="PINHD-1X1" device=""/>
<part name="6" library="pinhead" deviceset="PINHD-1X1" device=""/>
<part name="10" library="pinhead" deviceset="PINHD-1X1" device=""/>
<part name="14" library="pinhead" deviceset="PINHD-1X1" device=""/>
<part name="+5V" library="pinhead" deviceset="PINHD-1X1" device=""/>
<part name="8" library="pinhead" deviceset="PINHD-1X1" device=""/>
<part name="P+2" library="Parts_Test" deviceset="+5V" device=""/>
<part name="U$2" library="Parts_Test" deviceset="GND" device=""/>
<part name="12" library="pinhead" deviceset="PINHD-1X1" device=""/>
<part name="P+3" library="Parts_Test" deviceset="+5V" device=""/>
<part name="P+4" library="Parts_Test" deviceset="+5V" device=""/>
<part name="P+5" library="Parts_Test" deviceset="+5V" device=""/>
<part name="U$3" library="Parts_Test" deviceset="GND" device=""/>
<part name="U$4" library="Parts_Test" deviceset="GND" device=""/>
<part name="U$5" library="Parts_Test" deviceset="GND" device=""/>
<part name="U$6" library="Parts_Test" deviceset="GND" device=""/>
</parts>
<sheets>
<sheet>
<plain>
</plain>
<instances>
<instance part="IC1" gate="A" x="99.06" y="30.48" rot="R180"/>
<instance part="IC1" gate="B" x="99.06" y="106.68" rot="R180"/>
<instance part="IC1" gate="C" x="99.06" y="71.12" rot="R180"/>
<instance part="IC1" gate="D" x="96.52" y="149.86" rot="R180"/>
<instance part="IC1" gate="P" x="33.02" y="144.78"/>
<instance part="IC2" gate="A" x="114.3" y="139.7" rot="R90"/>
<instance part="IC2" gate="B" x="114.3" y="96.52" rot="R90"/>
<instance part="IC2" gate="C" x="114.3" y="60.96" rot="R90"/>
<instance part="IC2" gate="D" x="114.3" y="20.32" rot="R90"/>
<instance part="IC2" gate="E" x="22.86" y="99.06"/>
<instance part="IC2" gate="F" x="22.86" y="114.3"/>
<instance part="IC2" gate="P" x="25.4" y="144.78"/>
<instance part="R1" gate="G$1" x="127" y="157.48" rot="R90"/>
<instance part="R2" gate="G$1" x="127" y="144.78" rot="R90"/>
<instance part="P+1" gate="G$1" x="127" y="167.64"/>
<instance part="U$1" gate="GND" x="127" y="137.16"/>
<instance part="2" gate="G$1" x="142.24" y="149.86"/>
<instance part="1" gate="G$1" x="78.74" y="149.86" rot="R180"/>
<instance part="3" gate="G$1" x="78.74" y="129.54" rot="R180"/>
<instance part="4" gate="G$1" x="78.74" y="139.7" rot="R180"/>
<instance part="R3" gate="G$1" x="127" y="111.76" rot="R90"/>
<instance part="R4" gate="G$1" x="127" y="101.6" rot="R90"/>
<instance part="R5" gate="G$1" x="127" y="66.04" rot="R90"/>
<instance part="R6" gate="G$1" x="127" y="76.2" rot="R90"/>
<instance part="R7" gate="G$1" x="127" y="25.4" rot="R90"/>
<instance part="R8" gate="G$1" x="127" y="35.56" rot="R90"/>
<instance part="7" gate="G$1" x="78.74" y="106.68" rot="R180"/>
<instance part="9" gate="G$1" x="78.74" y="71.12" rot="R180"/>
<instance part="15" gate="G$1" x="78.74" y="30.48" rot="R180"/>
<instance part="5" gate="G$1" x="78.74" y="86.36" rot="R180"/>
<instance part="11" gate="G$1" x="78.74" y="50.8" rot="R180"/>
<instance part="13" gate="G$1" x="78.74" y="10.16" rot="R180"/>
<instance part="6" gate="G$1" x="142.24" y="106.68"/>
<instance part="10" gate="G$1" x="142.24" y="71.12"/>
<instance part="14" gate="G$1" x="139.7" y="30.48"/>
<instance part="+5V" gate="G$1" x="12.7" y="152.4" rot="R180"/>
<instance part="8" gate="G$1" x="12.7" y="137.16" rot="R180"/>
<instance part="P+2" gate="G$1" x="33.02" y="160.02"/>
<instance part="U$2" gate="GND" x="33.02" y="132.08"/>
<instance part="12" gate="G$1" x="78.74" y="22.86" rot="R180"/>
<instance part="P+3" gate="G$1" x="127" y="121.92"/>
<instance part="P+4" gate="G$1" x="127" y="86.36"/>
<instance part="P+5" gate="G$1" x="127" y="45.72"/>
<instance part="U$3" gate="GND" x="127" y="93.98"/>
<instance part="U$4" gate="GND" x="127" y="58.42"/>
<instance part="U$5" gate="GND" x="127" y="17.78"/>
<instance part="U$6" gate="GND" x="12.7" y="86.36"/>
</instances>
<busses>
</busses>
<nets>
<net name="N$1" class="0">
<segment>
<wire x1="106.68" y1="149.86" x2="114.3" y2="149.86" width="0.1524" layer="91"/>
<wire x1="114.3" y1="149.86" x2="127" y2="149.86" width="0.1524" layer="91"/>
<wire x1="127" y1="149.86" x2="139.7" y2="149.86" width="0.1524" layer="91"/>
<wire x1="127" y1="152.4" x2="127" y2="149.86" width="0.1524" layer="91"/>
<junction x="114.3" y="149.86"/>
<junction x="127" y="149.86"/>
<pinref part="IC2" gate="A" pin="O"/>
<pinref part="R2" gate="G$1" pin="2"/>
<pinref part="R1" gate="G$1" pin="1"/>
<pinref part="2" gate="G$1" pin="1"/>
<pinref part="IC1" gate="D" pin="I"/>
</segment>
</net>
<net name="+5V" class="0">
<segment>
<pinref part="R1" gate="G$1" pin="2"/>
<pinref part="P+1" gate="G$1" pin="+5V"/>
</segment>
<segment>
<pinref part="R3" gate="G$1" pin="2"/>
<pinref part="P+3" gate="G$1" pin="+5V"/>
</segment>
<segment>
<pinref part="R6" gate="G$1" pin="2"/>
<pinref part="P+4" gate="G$1" pin="+5V"/>
</segment>
<segment>
<pinref part="R8" gate="G$1" pin="2"/>
<pinref part="P+5" gate="G$1" pin="+5V"/>
</segment>
<segment>
<wire x1="15.24" y1="152.4" x2="25.4" y2="152.4" width="0.1524" layer="91"/>
<wire x1="25.4" y1="152.4" x2="33.02" y2="152.4" width="0.1524" layer="91"/>
<wire x1="33.02" y1="152.4" x2="33.02" y2="154.94" width="0.1524" layer="91"/>
<junction x="25.4" y="152.4"/>
<junction x="33.02" y="152.4"/>
<pinref part="+5V" gate="G$1" pin="1"/>
<pinref part="P+2" gate="G$1" pin="+5V"/>
<pinref part="IC2" gate="P" pin="VCC"/>
<pinref part="IC1" gate="P" pin="VCC"/>
</segment>
</net>
<net name="GND" class="0">
<segment>
<pinref part="R2" gate="G$1" pin="1"/>
<pinref part="U$1" gate="GND" pin="GND"/>
</segment>
<segment>
<wire x1="15.24" y1="137.16" x2="25.4" y2="137.16" width="0.1524" layer="91"/>
<wire x1="25.4" y1="137.16" x2="33.02" y2="137.16" width="0.1524" layer="91"/>
<wire x1="33.02" y1="137.16" x2="33.02" y2="134.62" width="0.1524" layer="91"/>
<junction x="25.4" y="137.16"/>
<junction x="33.02" y="137.16"/>
<pinref part="8" gate="G$1" pin="1"/>
<pinref part="U$2" gate="GND" pin="GND"/>
<pinref part="IC2" gate="P" pin="GND"/>
<pinref part="IC1" gate="P" pin="GND"/>
</segment>
<segment>
<pinref part="R4" gate="G$1" pin="1"/>
<pinref part="U$3" gate="GND" pin="GND"/>
</segment>
<segment>
<pinref part="R5" gate="G$1" pin="1"/>
<pinref part="U$4" gate="GND" pin="GND"/>
</segment>
<segment>
<pinref part="R7" gate="G$1" pin="1"/>
<pinref part="U$5" gate="GND" pin="GND"/>
</segment>
<segment>
<wire x1="12.7" y1="114.3" x2="12.7" y2="99.06" width="0.1524" layer="91"/>
<wire x1="12.7" y1="99.06" x2="12.7" y2="88.9" width="0.1524" layer="91"/>
<junction x="12.7" y="99.06"/>
<pinref part="IC2" gate="F" pin="I"/>
<pinref part="U$6" gate="GND" pin="GND"/>
<pinref part="IC2" gate="E" pin="I"/>
</segment>
</net>
<net name="N$2" class="0">
<segment>
<wire x1="114.3" y1="129.54" x2="81.28" y2="129.54" width="0.1524" layer="91"/>
<pinref part="IC2" gate="A" pin="I"/>
<pinref part="3" gate="G$1" pin="1"/>
</segment>
</net>
<net name="N$3" class="0">
<segment>
<wire x1="81.28" y1="149.86" x2="86.36" y2="149.86" width="0.1524" layer="91"/>
<wire x1="81.28" y1="152.4" x2="86.36" y2="152.4" width="0.1524" layer="91"/>
<pinref part="1" gate="G$1" pin="1"/>
<pinref part="IC1" gate="D" pin="O"/>
</segment>
</net>
<net name="N$4" class="0">
<segment>
<wire x1="96.52" y1="142.24" x2="96.52" y2="139.7" width="0.1524" layer="91"/>
<wire x1="96.52" y1="139.7" x2="81.28" y2="139.7" width="0.1524" layer="91"/>
<wire x1="99.06" y1="63.5" x2="96.52" y2="63.5" width="0.1524" layer="91"/>
<wire x1="96.52" y1="63.5" x2="96.52" y2="99.06" width="0.1524" layer="91"/>
<wire x1="96.52" y1="99.06" x2="96.52" y2="139.7" width="0.1524" layer="91"/>
<wire x1="99.06" y1="99.06" x2="96.52" y2="99.06" width="0.1524" layer="91"/>
<junction x="96.52" y="139.7"/>
<junction x="96.52" y="99.06"/>
<pinref part="IC1" gate="D" pin="OE"/>
<pinref part="4" gate="G$1" pin="1"/>
<pinref part="IC1" gate="C" pin="OE"/>
<pinref part="IC1" gate="B" pin="OE"/>
</segment>
</net>
<net name="N$5" class="0">
<segment>
<wire x1="109.22" y1="106.68" x2="114.3" y2="106.68" width="0.1524" layer="91"/>
<wire x1="114.3" y1="106.68" x2="127" y2="106.68" width="0.1524" layer="91"/>
<wire x1="127" y1="106.68" x2="139.7" y2="106.68" width="0.1524" layer="91"/>
<junction x="127" y="106.68"/>
<junction x="114.3" y="106.68"/>
<pinref part="IC1" gate="B" pin="I"/>
<pinref part="R3" gate="G$1" pin="1"/>
<pinref part="R4" gate="G$1" pin="2"/>
<pinref part="IC2" gate="B" pin="O"/>
<pinref part="6" gate="G$1" pin="1"/>
</segment>
</net>
<net name="N$6" class="0">
<segment>
<wire x1="109.22" y1="71.12" x2="114.3" y2="71.12" width="0.1524" layer="91"/>
<wire x1="114.3" y1="71.12" x2="127" y2="71.12" width="0.1524" layer="91"/>
<wire x1="127" y1="71.12" x2="139.7" y2="71.12" width="0.1524" layer="91"/>
<junction x="127" y="71.12"/>
<junction x="114.3" y="71.12"/>
<pinref part="IC1" gate="C" pin="I"/>
<pinref part="R5" gate="G$1" pin="2"/>
<pinref part="R6" gate="G$1" pin="1"/>
<pinref part="IC2" gate="C" pin="O"/>
<pinref part="10" gate="G$1" pin="1"/>
</segment>
</net>
<net name="N$7" class="0">
<segment>
<wire x1="109.22" y1="30.48" x2="114.3" y2="30.48" width="0.1524" layer="91"/>
<wire x1="114.3" y1="30.48" x2="127" y2="30.48" width="0.1524" layer="91"/>
<wire x1="127" y1="30.48" x2="137.16" y2="30.48" width="0.1524" layer="91"/>
<junction x="127" y="30.48"/>
<junction x="114.3" y="30.48"/>
<pinref part="IC1" gate="A" pin="I"/>
<pinref part="R7" gate="G$1" pin="2"/>
<pinref part="R8" gate="G$1" pin="1"/>
<pinref part="IC2" gate="D" pin="O"/>
<pinref part="14" gate="G$1" pin="1"/>
</segment>
</net>
<net name="N$8" class="0">
<segment>
<wire x1="88.9" y1="106.68" x2="81.28" y2="106.68" width="0.1524" layer="91"/>
<pinref part="IC1" gate="B" pin="O"/>
<pinref part="7" gate="G$1" pin="1"/>
</segment>
</net>
<net name="N$9" class="0">
<segment>
<wire x1="114.3" y1="86.36" x2="81.28" y2="86.36" width="0.1524" layer="91"/>
<pinref part="IC2" gate="B" pin="I"/>
<pinref part="5" gate="G$1" pin="1"/>
</segment>
</net>
<net name="N$10" class="0">
<segment>
<wire x1="88.9" y1="71.12" x2="81.28" y2="71.12" width="0.1524" layer="91"/>
<pinref part="IC1" gate="C" pin="O"/>
<pinref part="9" gate="G$1" pin="1"/>
</segment>
</net>
<net name="N$11" class="0">
<segment>
<wire x1="88.9" y1="30.48" x2="81.28" y2="30.48" width="0.1524" layer="91"/>
<pinref part="IC1" gate="A" pin="O"/>
<pinref part="15" gate="G$1" pin="1"/>
</segment>
</net>
<net name="N$12" class="0">
<segment>
<wire x1="114.3" y1="50.8" x2="81.28" y2="50.8" width="0.1524" layer="91"/>
<pinref part="IC2" gate="C" pin="I"/>
<pinref part="11" gate="G$1" pin="1"/>
</segment>
</net>
<net name="N$13" class="0">
<segment>
<wire x1="114.3" y1="10.16" x2="81.28" y2="10.16" width="0.1524" layer="91"/>
<pinref part="IC2" gate="D" pin="I"/>
<pinref part="13" gate="G$1" pin="1"/>
</segment>
</net>
<net name="N$14" class="0">
<segment>
<wire x1="99.06" y1="22.86" x2="81.28" y2="22.86" width="0.1524" layer="91"/>
<pinref part="IC1" gate="A" pin="OE"/>
<pinref part="12" gate="G$1" pin="1"/>
</segment>
</net>
</nets>
</sheet>
</sheets>
</schematic>
</drawing>
</eagle>
